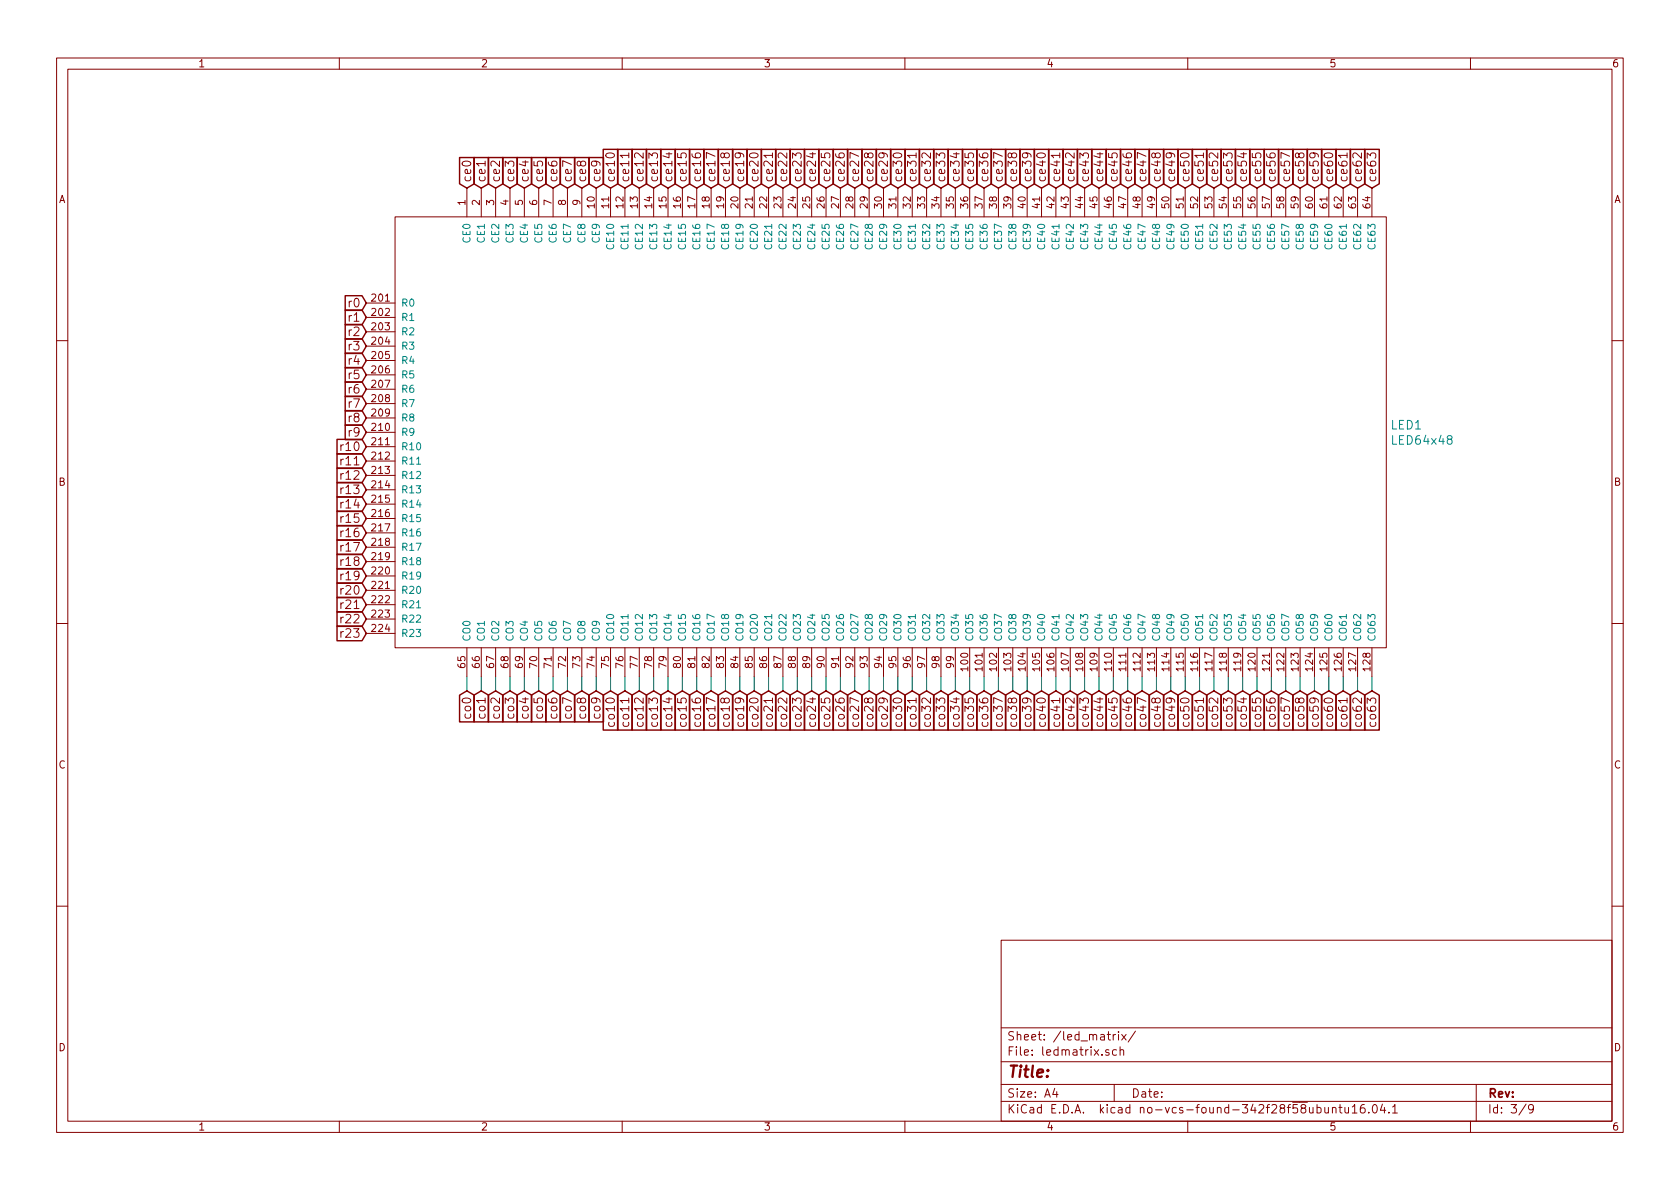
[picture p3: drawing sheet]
EESchema Schematic File Version 2
LIBS:power
LIBS:device
LIBS:transistors
LIBS:conn
LIBS:linear
LIBS:regul
LIBS:74xx
LIBS:cmos4000
LIBS:adc-dac
LIBS:dsp
LIBS:analog_switches
LIBS:audio
LIBS:interface
LIBS:display
LIBS:siliconi
LIBS:opto
LIBS:contrib
LIBS:valves
LIBS:DeeComponents
LIBS:bb-ch340t
LIBS:wroom-02
LIBS:actel
LIBS:silabs
LIBS:ac-dc
LIBS:ir
LIBS:74xgxx
LIBS:Zilog
LIBS:dc-dc
LIBS:references
LIBS:cmos_ieee
LIBS:sensors
LIBS:bbd
LIBS:bosch
LIBS:zetex
LIBS:hc11
LIBS:ESD_Protection
LIBS:Oscillators
LIBS:allegro
LIBS:switches
LIBS:pspice
LIBS:transf
LIBS:relays
LIBS:ttl_ieee
LIBS:diode
LIBS:wiznet
LIBS:mechanical
LIBS:dotmatrix_64x48-cache
EELAYER 26 0
EELAYER END
$Descr A4 11693 8268
encoding utf-8
Sheet 3 9
Title ""
Date ""
Rev ""
Comp ""
Comment1 ""
Comment2 ""
Comment3 ""
Comment4 ""
$EndDescr
Text GLabel 3250 1300 1    60   Input ~ 0
ce0
Text GLabel 3350 1300 1    60   Input ~ 0
ce1
Text GLabel 3450 1300 1    60   Input ~ 0
ce2
Text GLabel 3550 1300 1    60   Input ~ 0
ce3
Text GLabel 3650 1300 1    60   Input ~ 0
ce4
Text GLabel 3750 1300 1    60   Input ~ 0
ce5
Text GLabel 3850 1300 1    60   Input ~ 0
ce6
Text GLabel 3950 1300 1    60   Input ~ 0
ce7
Text GLabel 4050 1300 1    60   Input ~ 0
ce8
Text GLabel 4150 1300 1    60   Input ~ 0
ce9
Text GLabel 4250 1300 1    60   Input ~ 0
ce10
Text GLabel 4350 1300 1    60   Input ~ 0
ce11
Text GLabel 4450 1300 1    60   Input ~ 0
ce12
Text GLabel 4550 1300 1    60   Input ~ 0
ce13
Text GLabel 4650 1300 1    60   Input ~ 0
ce14
Text GLabel 4750 1300 1    60   Input ~ 0
ce15
Text GLabel 4850 1300 1    60   Input ~ 0
ce16
Text GLabel 4950 1300 1    60   Input ~ 0
ce17
Text GLabel 5050 1300 1    60   Input ~ 0
ce18
Text GLabel 5150 1300 1    60   Input ~ 0
ce19
Text GLabel 5250 1300 1    60   Input ~ 0
ce20
Text GLabel 5350 1300 1    60   Input ~ 0
ce21
Text GLabel 5450 1300 1    60   Input ~ 0
ce22
Text GLabel 5550 1300 1    60   Input ~ 0
ce23
Text GLabel 5650 1300 1    60   Input ~ 0
ce24
Text GLabel 5750 1300 1    60   Input ~ 0
ce25
Text GLabel 5850 1300 1    60   Input ~ 0
ce26
Text GLabel 5950 1300 1    60   Input ~ 0
ce27
Text GLabel 6050 1300 1    60   Input ~ 0
ce28
Text GLabel 6150 1300 1    60   Input ~ 0
ce29
Text GLabel 6250 1300 1    60   Input ~ 0
ce30
Text GLabel 6350 1300 1    60   Input ~ 0
ce31
Text GLabel 6450 1300 1    60   Input ~ 0
ce32
Text GLabel 6550 1300 1    60   Input ~ 0
ce33
Text GLabel 6650 1300 1    60   Input ~ 0
ce34
Text GLabel 6750 1300 1    60   Input ~ 0
ce35
Text GLabel 6850 1300 1    60   Input ~ 0
ce36
Text GLabel 6950 1300 1    60   Input ~ 0
ce37
Text GLabel 7050 1300 1    60   Input ~ 0
ce38
Text GLabel 7150 1300 1    60   Input ~ 0
ce39
Text GLabel 7250 1300 1    60   Input ~ 0
ce40
Text GLabel 7350 1300 1    60   Input ~ 0
ce41
Text GLabel 7450 1300 1    60   Input ~ 0
ce42
Text GLabel 7550 1300 1    60   Input ~ 0
ce43
Text GLabel 7650 1300 1    60   Input ~ 0
ce44
Text GLabel 7750 1300 1    60   Input ~ 0
ce45
Text GLabel 7850 1300 1    60   Input ~ 0
ce46
Text GLabel 7950 1300 1    60   Input ~ 0
ce47
Text GLabel 8050 1300 1    60   Input ~ 0
ce48
Text GLabel 8150 1300 1    60   Input ~ 0
ce49
Text GLabel 8250 1300 1    60   Input ~ 0
ce50
Text GLabel 8350 1300 1    60   Input ~ 0
ce51
Text GLabel 8450 1300 1    60   Input ~ 0
ce52
Text GLabel 8550 1300 1    60   Input ~ 0
ce53
Text GLabel 8650 1300 1    60   Input ~ 0
ce54
Text GLabel 8750 1300 1    60   Input ~ 0
ce55
Text GLabel 8850 1300 1    60   Input ~ 0
ce56
Text GLabel 8950 1300 1    60   Input ~ 0
ce57
Text GLabel 9050 1300 1    60   Input ~ 0
ce58
Text GLabel 9150 1300 1    60   Input ~ 0
ce59
Text GLabel 9250 1300 1    60   Input ~ 0
ce60
Text GLabel 9350 1300 1    60   Input ~ 0
ce61
Text GLabel 9450 1300 1    60   Input ~ 0
ce62
Text GLabel 9550 1300 1    60   Input ~ 0
ce63
Wire Wire Line
	3250 4700 3250 4800
Text GLabel 3250 4800 3    60   Input ~ 0
co0
Wire Wire Line
	3350 4700 3350 4800
Text GLabel 3350 4800 3    60   Input ~ 0
co1
Wire Wire Line
	3450 4700 3450 4800
Text GLabel 3450 4800 3    60   Input ~ 0
co2
Wire Wire Line
	3550 4700 3550 4800
Text GLabel 3550 4800 3    60   Input ~ 0
co3
Wire Wire Line
	3650 4700 3650 4800
Text GLabel 3650 4800 3    60   Input ~ 0
co4
Wire Wire Line
	3750 4700 3750 4800
Text GLabel 3750 4800 3    60   Input ~ 0
co5
Wire Wire Line
	3850 4700 3850 4800
Text GLabel 3850 4800 3    60   Input ~ 0
co6
Wire Wire Line
	3950 4700 3950 4800
Text GLabel 3950 4800 3    60   Input ~ 0
co7
Wire Wire Line
	4050 4700 4050 4800
Text GLabel 4050 4800 3    60   Input ~ 0
co8
Wire Wire Line
	4150 4700 4150 4800
Text GLabel 4150 4800 3    60   Input ~ 0
co9
Wire Wire Line
	4250 4700 4250 4800
Text GLabel 4250 4800 3    60   Input ~ 0
co10
Wire Wire Line
	4350 4700 4350 4800
Text GLabel 4350 4800 3    60   Input ~ 0
co11
Wire Wire Line
	4450 4700 4450 4800
Text GLabel 4450 4800 3    60   Input ~ 0
co12
Wire Wire Line
	4550 4700 4550 4800
Text GLabel 4550 4800 3    60   Input ~ 0
co13
Wire Wire Line
	4650 4700 4650 4800
Text GLabel 4650 4800 3    60   Input ~ 0
co14
Wire Wire Line
	4750 4700 4750 4800
Text GLabel 4750 4800 3    60   Input ~ 0
co15
Wire Wire Line
	4850 4700 4850 4800
Text GLabel 4850 4800 3    60   Input ~ 0
co16
Wire Wire Line
	4950 4700 4950 4800
Text GLabel 4950 4800 3    60   Input ~ 0
co17
Wire Wire Line
	5050 4700 5050 4800
Text GLabel 5050 4800 3    60   Input ~ 0
co18
Wire Wire Line
	5150 4700 5150 4800
Text GLabel 5150 4800 3    60   Input ~ 0
co19
Wire Wire Line
	5250 4700 5250 4800
Text GLabel 5250 4800 3    60   Input ~ 0
co20
Wire Wire Line
	5350 4700 5350 4800
Text GLabel 5350 4800 3    60   Input ~ 0
co21
Wire Wire Line
	5450 4700 5450 4800
Text GLabel 5450 4800 3    60   Input ~ 0
co22
Wire Wire Line
	5550 4700 5550 4800
Text GLabel 5550 4800 3    60   Input ~ 0
co23
Wire Wire Line
	5650 4700 5650 4800
Text GLabel 5650 4800 3    60   Input ~ 0
co24
Wire Wire Line
	5750 4700 5750 4800
Text GLabel 5750 4800 3    60   Input ~ 0
co25
Wire Wire Line
	5850 4700 5850 4800
Text GLabel 5850 4800 3    60   Input ~ 0
co26
Wire Wire Line
	5950 4700 5950 4800
Text GLabel 5950 4800 3    60   Input ~ 0
co27
Wire Wire Line
	6050 4700 6050 4800
Text GLabel 6050 4800 3    60   Input ~ 0
co28
Wire Wire Line
	6150 4700 6150 4800
Text GLabel 6150 4800 3    60   Input ~ 0
co29
Wire Wire Line
	6250 4700 6250 4800
Text GLabel 6250 4800 3    60   Input ~ 0
co30
Wire Wire Line
	6350 4700 6350 4800
Text GLabel 6350 4800 3    60   Input ~ 0
co31
Wire Wire Line
	6450 4700 6450 4800
Text GLabel 6450 4800 3    60   Input ~ 0
co32
Wire Wire Line
	6550 4700 6550 4800
Text GLabel 6550 4800 3    60   Input ~ 0
co33
Wire Wire Line
	6650 4700 6650 4800
Text GLabel 6650 4800 3    60   Input ~ 0
co34
Wire Wire Line
	6750 4700 6750 4800
Text GLabel 6750 4800 3    60   Input ~ 0
co35
Wire Wire Line
	6850 4700 6850 4800
Text GLabel 6850 4800 3    60   Input ~ 0
co36
Wire Wire Line
	6950 4700 6950 4800
Text GLabel 6950 4800 3    60   Input ~ 0
co37
Wire Wire Line
	7050 4700 7050 4800
Text GLabel 7050 4800 3    60   Input ~ 0
co38
Wire Wire Line
	7150 4700 7150 4800
Text GLabel 7150 4800 3    60   Input ~ 0
co39
Wire Wire Line
	7250 4700 7250 4800
Text GLabel 7250 4800 3    60   Input ~ 0
co40
Wire Wire Line
	7350 4700 7350 4800
Text GLabel 7350 4800 3    60   Input ~ 0
co41
Wire Wire Line
	7450 4700 7450 4800
Text GLabel 7450 4800 3    60   Input ~ 0
co42
Wire Wire Line
	7550 4700 7550 4800
Text GLabel 7550 4800 3    60   Input ~ 0
co43
Wire Wire Line
	7650 4700 7650 4800
Text GLabel 7650 4800 3    60   Input ~ 0
co44
Wire Wire Line
	7750 4700 7750 4800
Text GLabel 7750 4800 3    60   Input ~ 0
co45
Wire Wire Line
	7850 4700 7850 4800
Text GLabel 7850 4800 3    60   Input ~ 0
co46
Wire Wire Line
	7950 4700 7950 4800
Text GLabel 7950 4800 3    60   Input ~ 0
co47
Wire Wire Line
	8050 4700 8050 4800
Text GLabel 8050 4800 3    60   Input ~ 0
co48
Wire Wire Line
	8150 4700 8150 4800
Text GLabel 8150 4800 3    60   Input ~ 0
co49
Wire Wire Line
	8250 4700 8250 4800
Text GLabel 8250 4800 3    60   Input ~ 0
co50
Wire Wire Line
	8350 4700 8350 4800
Text GLabel 8350 4800 3    60   Input ~ 0
co51
Wire Wire Line
	8450 4700 8450 4800
Text GLabel 8450 4800 3    60   Input ~ 0
co52
Wire Wire Line
	8550 4700 8550 4800
Text GLabel 8550 4800 3    60   Input ~ 0
co53
Wire Wire Line
	8650 4700 8650 4800
Text GLabel 8650 4800 3    60   Input ~ 0
co54
Wire Wire Line
	8750 4700 8750 4800
Text GLabel 8750 4800 3    60   Input ~ 0
co55
Wire Wire Line
	8850 4700 8850 4800
Text GLabel 8850 4800 3    60   Input ~ 0
co56
Wire Wire Line
	8950 4700 8950 4800
Text GLabel 8950 4800 3    60   Input ~ 0
co57
Wire Wire Line
	9050 4700 9050 4800
Text GLabel 9050 4800 3    60   Input ~ 0
co58
Wire Wire Line
	9150 4700 9150 4800
Text GLabel 9150 4800 3    60   Input ~ 0
co59
Wire Wire Line
	9250 4700 9250 4800
Text GLabel 9250 4800 3    60   Input ~ 0
co60
Wire Wire Line
	9350 4700 9350 4800
Text GLabel 9350 4800 3    60   Input ~ 0
co61
Wire Wire Line
	9450 4700 9450 4800
Text GLabel 9450 4800 3    60   Input ~ 0
co62
Wire Wire Line
	9550 4700 9550 4800
Text GLabel 9550 4800 3    60   Input ~ 0
co63
Text GLabel 2550 2100 0    60   Input ~ 0
r0
Text GLabel 2550 2200 0    60   Input ~ 0
r1
Text GLabel 2550 2300 0    60   Input ~ 0
r2
Text GLabel 2550 2400 0    60   Input ~ 0
r3
Text GLabel 2550 2500 0    60   Input ~ 0
r4
Text GLabel 2550 2600 0    60   Input ~ 0
r5
Text GLabel 2550 2700 0    60   Input ~ 0
r6
Text GLabel 2550 2800 0    60   Input ~ 0
r7
Text GLabel 2550 2900 0    60   Input ~ 0
r8
Text GLabel 2550 3000 0    60   Input ~ 0
r9
Text GLabel 2550 3100 0    60   Input ~ 0
r10
Text GLabel 2550 3200 0    60   Input ~ 0
r11
Text GLabel 2550 3300 0    60   Input ~ 0
r12
Text GLabel 2550 3400 0    60   Input ~ 0
r13
Text GLabel 2550 3500 0    60   Input ~ 0
r14
Text GLabel 2550 3600 0    60   Input ~ 0
r15
Text GLabel 2550 3700 0    60   Input ~ 0
r16
Text GLabel 2550 3800 0    60   Input ~ 0
r17
Text GLabel 2550 3900 0    60   Input ~ 0
r18
Text GLabel 2550 4000 0    60   Input ~ 0
r19
Text GLabel 2550 4100 0    60   Input ~ 0
r20
Text GLabel 2550 4200 0    60   Input ~ 0
r21
Text GLabel 2550 4300 0    60   Input ~ 0
r22
Text GLabel 2550 4400 0    60   Input ~ 0
r23
$Comp
L LED64x48 LED1
U 1 1
P 2750 1400
F 0 "LED1" H 9677 -147 60  0000 L CNN
F 1 "LED64x48" H 9677 -253 60  0000 L CNN
F 2 "components:LED1608_Handsoldering_64x48" H 2750 1400 60  0001 C CNN
F 3 "" H 2750 1400 60  0001 C CNN
	1    2750 1400
	1    0    0    -1  
$EndComp
$EndSCHEMATC
